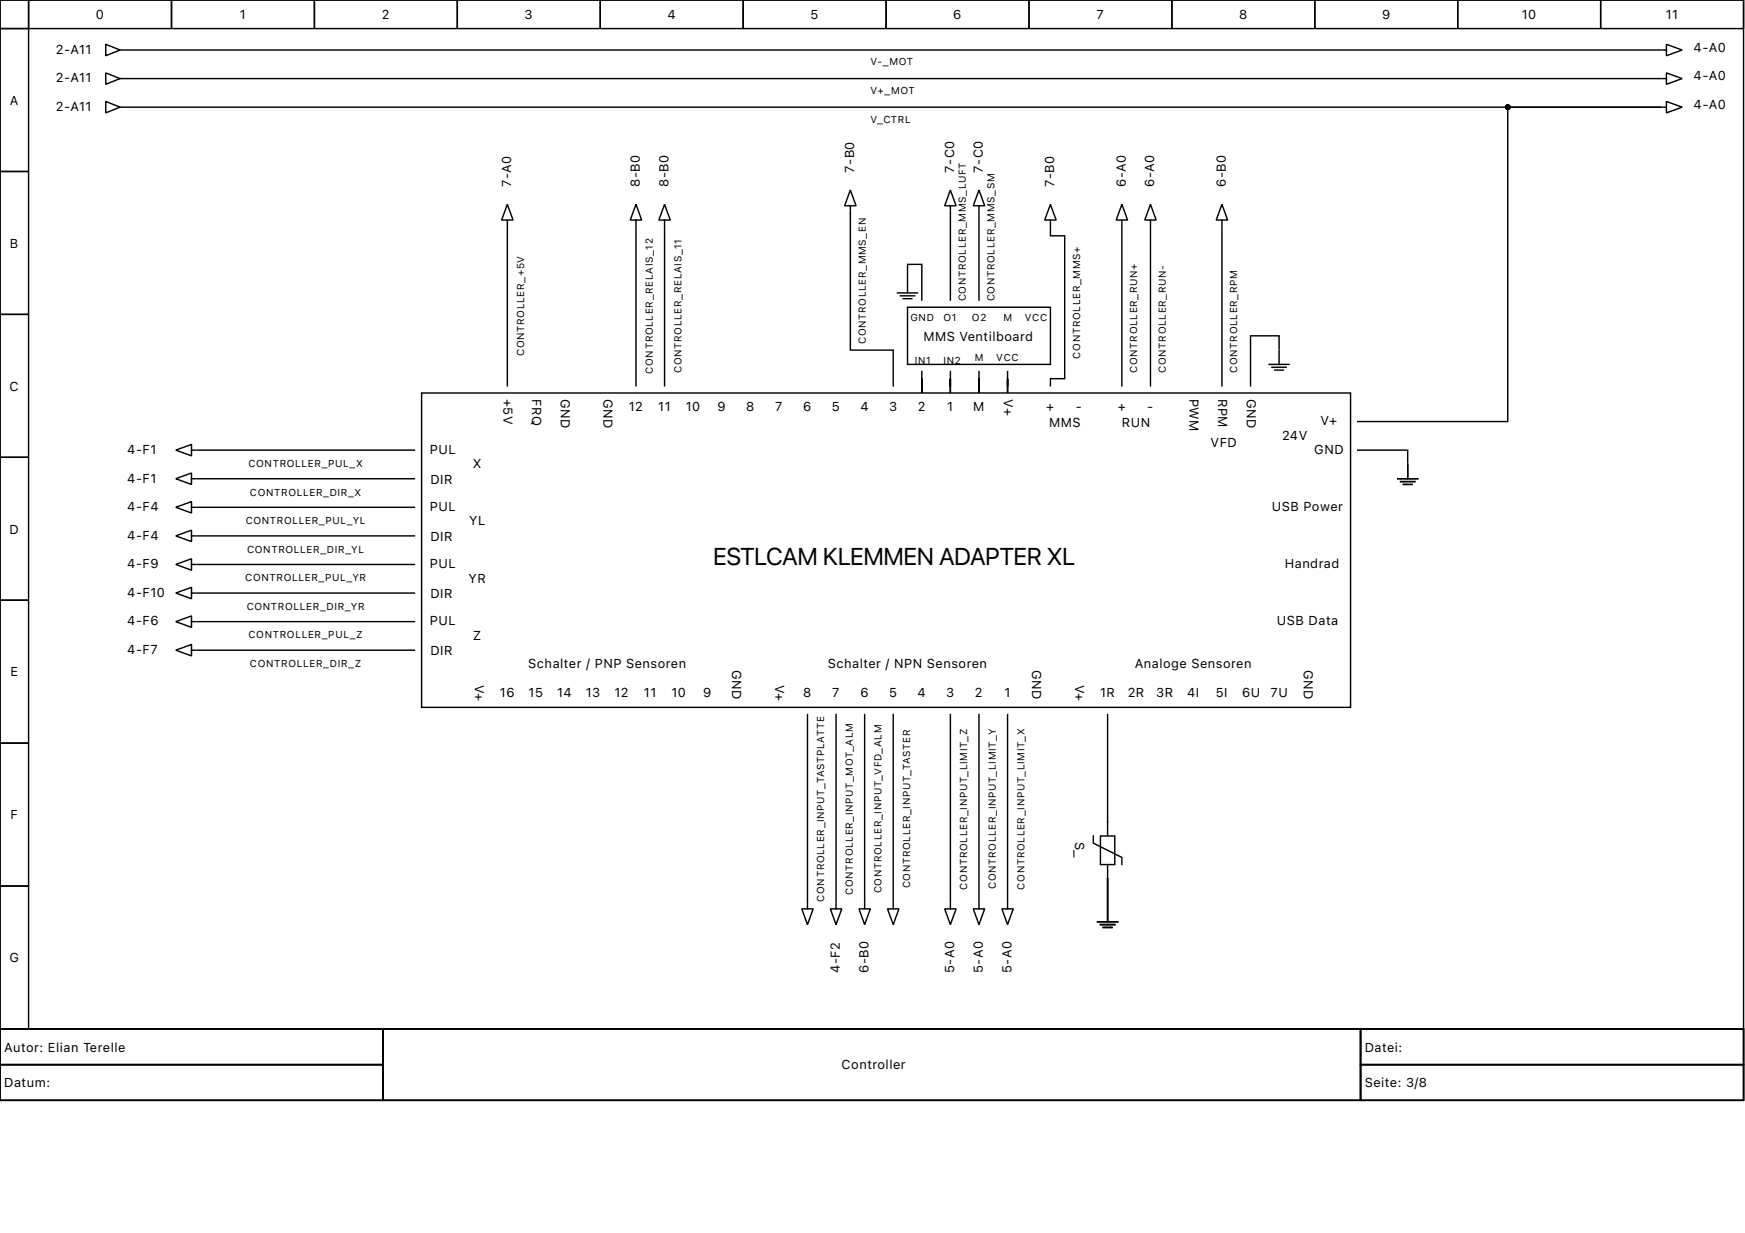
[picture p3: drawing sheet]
<svg xmlns="http://www.w3.org/2000/svg" width="297mm" height="210mm" viewBox="0 0 297 210" stroke-linecap="round" stroke-linejoin="round" font-family="sans-serif">
<g fill="none" stroke="#000" stroke-width=".24">
<path d="M0 0h296.8v175.2h-296.8zM0 0h4.9v4.9h-4.9zM4.9 0h24.3v4.9h-24.3zM29.2 0h24.3v4.9h-24.3zM53.5 0h24.3v4.9h-24.3zM77.8 0h24.4v4.9h-24.4zM102.2 0h24.3v4.9h-24.3zM126.5 0h24.3v4.9h-24.3zM150.8 0h24.4v4.9h-24.4zM175.2 0h24.3v4.9h-24.3zM199.5 0h24.3v4.9h-24.3zM223.8 0h24.3v4.9h-24.3z"/>
<path d="M248.1 0h24.4v4.9h-24.4zM272.5 0h24.3v4.9h-24.3zM0 4.9h4.9v24.3h-4.9zM18 12.4l2.4 1-2.4 1zM20.4 13.4h.8M282.9 18.2h.8M283.7 17.3l2.6 .9-2.6 1zM0 29.2h4.9v24.3h-4.9zM0 53.5h4.9v24.3h-4.9zM0 77.8h4.9v24.4h-4.9zM71.8 66.9h158.1v53.5h-158.1zM239.6 79.1v2.4"/>
<path d="M29.9 86.4l2.7-1v1.9zM32.6 86.4h.7M237.9 81.5h3.4M238.4 82h2.4M238.9 82.5h1.5M0 102.2h4.9v24.3h-4.9zM29.9 110.7l2.7-1v2zM32.6 110.7h.7M0 126.5h4.9v24.3h-4.9zM188.5 139.9v9.7M0 150.8h4.9v24.4h-4.9zM136.5 154.7h1.9l-.9 2.7z"/>
<path d="M137.5 154v.7M151.1 154.7h1.9l-1 2.7zM152 154v.7M186.8 156.9h3.4M187.3 157.4h2.5M187.8 157.9h1.5M188.5 154.5v2.4M0 175.2h296.8v12.1h-296.8zM0 175.2h65.2v6h-65.2zM65.2 175.2h166.4v12.1h-166.4zM231.6 175.2h65.2v6h-65.2zM0 181.2h65.2v6.1h-65.2z"/>
<path d="M231.6 181.2h65.2v6.1h-65.2z"/>
</g>
<path d="M187.3 142.3h2.5v4.9h-2.5z" fill-rule="evenodd" fill="#fff" stroke="#000" stroke-width=".24"/>
<g fill="none" stroke="#000" stroke-width=".24">
<path d="M18 17.3l2.4 .9-2.4 1zM18 7.5l2.4 1-2.4 1zM20.4 18.2h.8M20.4 8.5h.8M21.4 8.5h261.3M21.4 13.4h261.3M21.4 18.2h261.3h-26v53.6h-25.6M282.9 8.5h.8M282.9 13.4h.8M283.7 12.4l2.6 1-2.6 1zM283.7 7.5l2.6 1-2.6 1zM86.4 38.4v27.3"/>
<path d="M86.4 34.8l.9 2.7h-1.9zM86.4 37.5v.7M108.3 38.4v27.3M108.3 34.8l.9 2.7h-1.9zM108.3 37.5v.7M113.1 38.4v27.3M113.1 34.8l1 2.7h-2zM113.1 37.5v.7M144.7 36v23.6h7.3v6.1M144.7 32.4l1 2.6h-1.9zM144.7 35v.8M161.8 36v15.1"/>
<path d="M161.8 32.4l1 2.6h-2zM161.8 35v.8M166.6 32.4l1 2.6h-1.9zM166.6 35v.8M166.6 36v15.1M178.8 38.4v1.7h2.4v24.4h-2.4v1.2M178.8 34.8l1 2.7h-2zM178.8 37.5v.7M191 34.8l.9 2.7h-1.9zM191 37.5v.7M191 38.4v27.3M195.8 38.4v27.3"/>
<path d="M195.8 34.8l1 2.7h-1.9zM195.8 37.5v.7M208 38.4v27.3M208 34.8l1 2.7h-2zM208 37.5v.7M152.8 49.9h3.4M153.3 50.4h2.4M153.7 50.8h1.5M154.5 52.3h24.3v9.7h-24.3zM154.5 47.2v-2.2h2.4v6.1M154.5 47.4v2.5M217.7 59.4v-2.2h-4.8v8.5"/>
<path d="M217.7 59.6v2.4M29.9 76.6l2.7-.9v1.9zM32.6 76.6h.7M33.6 76.6h36.9M156.9 63.3v3.6v-2.4v1.2M161.8 63.3v3.6v-2.4v1.2M166.6 63.3v3.6v-2.4v1.2M171.5 63.3v3.6v-2.4v1.2M216 62h3.4M216.5 62.5h2.4M217 63h1.5M231.1 76.6h8.5v2.2"/>
<path d="M239.6 79.1v2.4M29.9 91.2l2.7-.9v1.9zM29.9 81.5l2.7-1v2zM29.9 96.1l2.7-1v2zM32.6 91.2h.7M32.6 81.5h.7M32.6 96.1h.7M33.6 86.4h36.9M33.6 81.5h36.9M33.6 91.2h36.9M33.6 96.1h36.9M237.9 81.5h3.4"/>
<path d="M238.4 82h2.4M238.9 82.5h1.5M29.9 105.8l2.7-.9v1.9zM29.9 101l2.7-1v1.9zM32.6 105.8h.7M32.6 101h.7M33.6 110.7h36.9M33.6 105.8h36.9M33.6 101h36.9M137.5 121.6v32.1M142.3 121.6v32.1M147.2 121.6v32.1"/>
<path d="M152 121.6v32.1M161.8 121.6v32.1M166.6 121.6v32.1M171.5 121.6v32.1M188.5 121.6v18.3M141.3 154.7h2l-1 2.7zM142.3 154v.7M146.2 154.7h2l-1 2.7zM147.2 154v.7M160.8 154.7h2l-1 2.7zM161.8 154v.7M165.7 154.7h1.9l-1 2.7z"/>
<path d="M166.6 154v.7M170.5 154.7h2l-1 2.7zM171.5 154v.7M186.1 142.3v1.2l4.9 2.5v1.2M186.8 156.9h3.4M187.3 157.4h2.5M187.8 157.9h1.5M188.5 154.5v2.4M188.5 149.6v4.6"/>
</g>
<circle cx="256.7" cy="18.2" r=".36" fill="#000" stroke="#000" stroke-width=".24"/>
<text font-size="4.1" x="121.3" y="96.2">ESTLCAMKLEMMENADAPTERXL</text>
<g font-size="2.2">
<text x="16.3" y="3.3">0</text>
<text x="40.8" y="3.3">1</text>
<text x="65" y="3.3">2</text>
<text x="89.3" y="3.3">3</text>
<text x="113.6" y="3.3">4</text>
<text x="138" y="3.3">5</text>
<text x="162.3" y="3.3">6</text>
<text x="186.7" y="3.3">7</text>
<text x="210.9" y="3.3">8</text>
<text x="235.3" y="3.3">9</text>
<text x="259" y="3.3">10</text>
<text x="283.6" y="3.3">11</text>
<text x="9.5" y="9.2">2-A11</text>
<text x="288.3" y="8.8">4-A0</text>
<text x="1.7" y="17.9">A</text>
<text x="9.5" y="14">2-A11</text>
<text x="288.3" y="13.7">4-A0</text>
<text x="9.5" y="18.9">2-A11</text>
<text x="288.3" y="18.5">4-A0</text>
<text x="145.4" y="29.4" transform="rotate(-90 145.4 29.4)">7-B0</text>
<text x="162.4" y="29.4" transform="rotate(-90 162.4 29.4)">7-C0</text>
<text x="167.3" y="29.4" transform="rotate(-90 167.3 29.4)">7-C0</text>
<text x="87" y="31.9" transform="rotate(-90 87 31.9)">7-A0</text>
<text x="108.9" y="31.9" transform="rotate(-90 108.9 31.9)">8-B0</text>
<text x="113.8" y="31.9" transform="rotate(-90 113.8 31.9)">8-B0</text>
<text x="179.5" y="31.9" transform="rotate(-90 179.5 31.9)">7-B0</text>
<text x="191.6" y="31.9" transform="rotate(-90 191.6 31.9)">6-A0</text>
<text x="196.5" y="31.9" transform="rotate(-90 196.5 31.9)">6-A0</text>
<text x="208.7" y="31.9" transform="rotate(-90 208.7 31.9)">6-B0</text>
<text x="1.7" y="42.2">B</text>
<text x="157.2" y="58">MMS Ventilboard</text>
<text x="1.6" y="66.5">C</text>
<text x="85.7" y="67.9" transform="rotate(90 85.7 67.9)">+5V</text>
<text x="90.6" y="67.9" transform="rotate(90 90.6 67.9)">FRQ</text>
<text x="95.4" y="67.9" transform="rotate(90 95.4 67.9)">GND</text>
<text x="102.7" y="67.9" transform="rotate(90 102.7 67.9)">GND</text>
<text x="107" y="70">12</text>
<text x="112" y="70">11</text>
<text x="116.7" y="70">10</text>
<text x="122.1" y="70">9</text>
<text x="127" y="70">8</text>
<text x="131.9" y="70">7</text>
<text x="136.7" y="70">6</text>
<text x="141.6" y="70">5</text>
<text x="146.5" y="70">4</text>
<text x="151.3" y="70">3</text>
<text x="156.2" y="70">2</text>
<text x="161.2" y="70">1</text>
<text x="165.7" y="70">M</text>
<text x="170.9" y="67.9" transform="rotate(90 170.9 67.9)">V+</text>
<text x="178.1" y="70">+</text>
<text x="183.1" y="70">-</text>
<text x="190.3" y="70">+</text>
<text x="195.3" y="70">-</text>
<text x="202.5" y="67.9" transform="rotate(90 202.5 67.9)">PWM</text>
<text x="207.3" y="67.9" transform="rotate(90 207.3 67.9)">RPM</text>
<text x="212.2" y="67.9" transform="rotate(90 212.2 67.9)">GND</text>
<text x="21.7" y="77.3">4-F1</text>
<text x="73.2" y="77.3">PUL</text>
<text x="178.6" y="72.7">MMS</text>
<text x="191" y="72.7">RUN</text>
<text x="206.1" y="76.1">VFD</text>
<text x="218.2" y="74.9">24V</text>
<text x="223.7" y="77.3">GND</text>
<text x="224.8" y="72.4">V+</text>
<text x="21.7" y="82.2">4-F1</text>
<text x="73.3" y="82.4">DIR</text>
<text x="80.5" y="79.7">X</text>
<text x="21.7" y="87">4-F4</text>
<text x="73.2" y="87">PUL</text>
<text x="79.9" y="89.4">YL</text>
<text x="216.5" y="87">USB Power</text>
<text x="1.6" y="90.8">D</text>
<text x="21.7" y="91.9">4-F4</text>
<text x="73.3" y="92.1">DIR</text>
<text x="21.7" y="96.7">4-F9</text>
<text x="21.7" y="101.6">4-F10</text>
<text x="73.2" y="96.7">PUL</text>
<text x="73.3" y="101.9">DIR</text>
<text x="79.8" y="99.2">YR</text>
<text x="218.7" y="96.7">Handrad</text>
<text x="21.7" y="106.5">4-F6</text>
<text x="73.2" y="106.5">PUL</text>
<text x="217.4" y="106.5">USB Data</text>
<text x="21.7" y="111.3">4-F7</text>
<text x="73.3" y="111.6">DIR</text>
<text x="80.5" y="108.9">Z</text>
<text x="89.9" y="113.8">Schalter / PNP Sensoren</text>
<text x="140.9" y="113.8">Schalter / NPN Sensoren</text>
<text x="193.2" y="113.8">Analoge Sensoren</text>
<text x="1.8" y="115.2">E</text>
<text x="80.8" y="116.5" transform="rotate(90 80.8 116.5)">V+</text>
<text x="85.1" y="118.6">16</text>
<text x="90" y="118.6">15</text>
<text x="94.8" y="118.6">14</text>
<text x="99.7" y="118.6">13</text>
<text x="104.6" y="118.6">12</text>
<text x="109.6" y="118.6">11</text>
<text x="114.3" y="118.6">10</text>
<text x="119.7" y="118.6">9</text>
<text x="124.6" y="114.1" transform="rotate(90 124.6 114.1)">GND</text>
<text x="131.9" y="116.5" transform="rotate(90 131.9 116.5)">V+</text>
<text x="136.7" y="118.6">8</text>
<text x="141.7" y="118.6">7</text>
<text x="146.5" y="118.6">6</text>
<text x="151.3" y="118.6">5</text>
<text x="156.2" y="118.6">4</text>
<text x="161.1" y="118.6">3</text>
<text x="166" y="118.6">2</text>
<text x="171" y="118.6">1</text>
<text x="175.7" y="114.1" transform="rotate(90 175.7 114.1)">GND</text>
<text x="183" y="116.5" transform="rotate(90 183 116.5)">V+</text>
<text x="187.3" y="118.6">1R</text>
<text x="192" y="118.6">2R</text>
<text x="196.8" y="118.6">3R</text>
<text x="202.1" y="118.6">4I</text>
<text x="207" y="118.6">5I</text>
<text x="211.4" y="118.6">6U</text>
<text x="216.3" y="118.6">7U</text>
<text x="221.9" y="114.1" transform="rotate(90 221.9 114.1)">GND</text>
<text x="1.8" y="139.5">F</text>
<text x="183" y="143.3" transform="rotate(90 183 143.3)">S_</text>
<text x="1.6" y="163.8">G</text>
<text x="143" y="165.7" transform="rotate(-90 143 165.7)">4-F2</text>
<text x="147.8" y="165.7" transform="rotate(-90 147.8 165.7)">6-B0</text>
<text x="162.4" y="165.7" transform="rotate(-90 162.4 165.7)">5-A0</text>
<text x="167.3" y="165.7" transform="rotate(-90 167.3 165.7)">5-A0</text>
<text x="172.2" y="165.7" transform="rotate(-90 172.2 165.7)">5-A0</text>
<text x=".7" y="179">Autor: Elian Terelle</text>
<text x="232.3" y="179">Datei:</text>
<text x=".7" y="185.1">Datum:</text>
<text x="143.3" y="182.1">Controller</text>
<text x="232.3" y="185.1">Seite: 3/8</text>
</g>
<g font-size="1.7">
<text x="148.2" y="11.1">V-_MOT</text>
<text x="148.2" y="16">V+_MOT</text>
<text x="148.2" y="20.9">V_CTRL</text>
<text x="164.4" y="51.3" transform="rotate(-90 164.4 51.3)">CONTROLLER_MMS_LUFT</text>
<text x="169.3" y="51.3" transform="rotate(-90 169.3 51.3)">CONTROLLER_MMS_SM</text>
<text x="147.4" y="58.6" transform="rotate(-90 147.4 58.6)">CONTROLLER_MMS_EN</text>
<text x="155" y="54.6">GND</text>
<text x="160.6" y="54.6">O1</text>
<text x="165.5" y="54.6">O2</text>
<text x="170.8" y="54.6">M</text>
<text x="174.5" y="54.6">VCC</text>
<text x="89.2" y="60.6" transform="rotate(-90 89.2 60.6)">CONTROLLER_+5V</text>
<text x="111.1" y="63.6" transform="rotate(-90 111.1 63.6)">CONTROLLER_RELAIS_12</text>
<text x="116" y="63.5" transform="rotate(-90 116 63.5)">CONTROLLER_RELAIS_11</text>
<text x="155.7" y="61.9">IN1</text>
<text x="160.6" y="61.9">IN2</text>
<text x="165.9" y="61.4">M</text>
<text x="169.6" y="61.4">VCC</text>
<text x="183.9" y="61" transform="rotate(-90 183.9 61)">CONTROLLER_MMS+</text>
<text x="193.6" y="63.5" transform="rotate(-90 193.6 63.5)">CONTROLLER_RUN+</text>
<text x="198.5" y="63.5" transform="rotate(-90 198.5 63.5)">CONTROLLER_RUN-</text>
<text x="210.6" y="63.5" transform="rotate(-90 210.6 63.5)">CONTROLLER_RPM</text>
<text x="42.3" y="79.5">CONTROLLER_PUL_X</text>
<text x="41.8" y="89.2">CONTROLLER_PUL_YL</text>
<text x="42.5" y="84.4">CONTROLLER_DIR_X</text>
<text x="42.1" y="94.1">CONTROLLER_DIR_YL</text>
<text x="41.7" y="99">CONTROLLER_PUL_YR</text>
<text x="42" y="103.8">CONTROLLER_DIR_YR</text>
<text x="42.3" y="108.7">CONTROLLER_PUL_Z</text>
<text x="42.6" y="113.6">CONTROLLER_DIR_Z</text>
<text x="140.3" y="153.5" transform="rotate(-90 140.3 153.5)">CONTROLLER_INPUT_TASTPLATTE</text>
<text x="145.2" y="152.4" transform="rotate(-90 145.2 152.4)">CONTROLLER_INPUT_MOT_ALM</text>
<text x="150" y="152.1" transform="rotate(-90 150 152.1)">CONTROLLER_INPUT_VFD_ALM</text>
<text x="154.9" y="151.3" transform="rotate(-90 154.9 151.3)">CONTROLLER_INPUT_TASTER</text>
<text x="164.6" y="151.4" transform="rotate(-90 164.6 151.4)">CONTROLLER_INPUT_LIMIT_Z</text>
<text x="169.5" y="151.4" transform="rotate(-90 169.5 151.4)">CONTROLLER_INPUT_LIMIT_Y</text>
<text x="174.4" y="151.4" transform="rotate(-90 174.4 151.4)">CONTROLLER_INPUT_LIMIT_X</text>
</g>
</svg>
